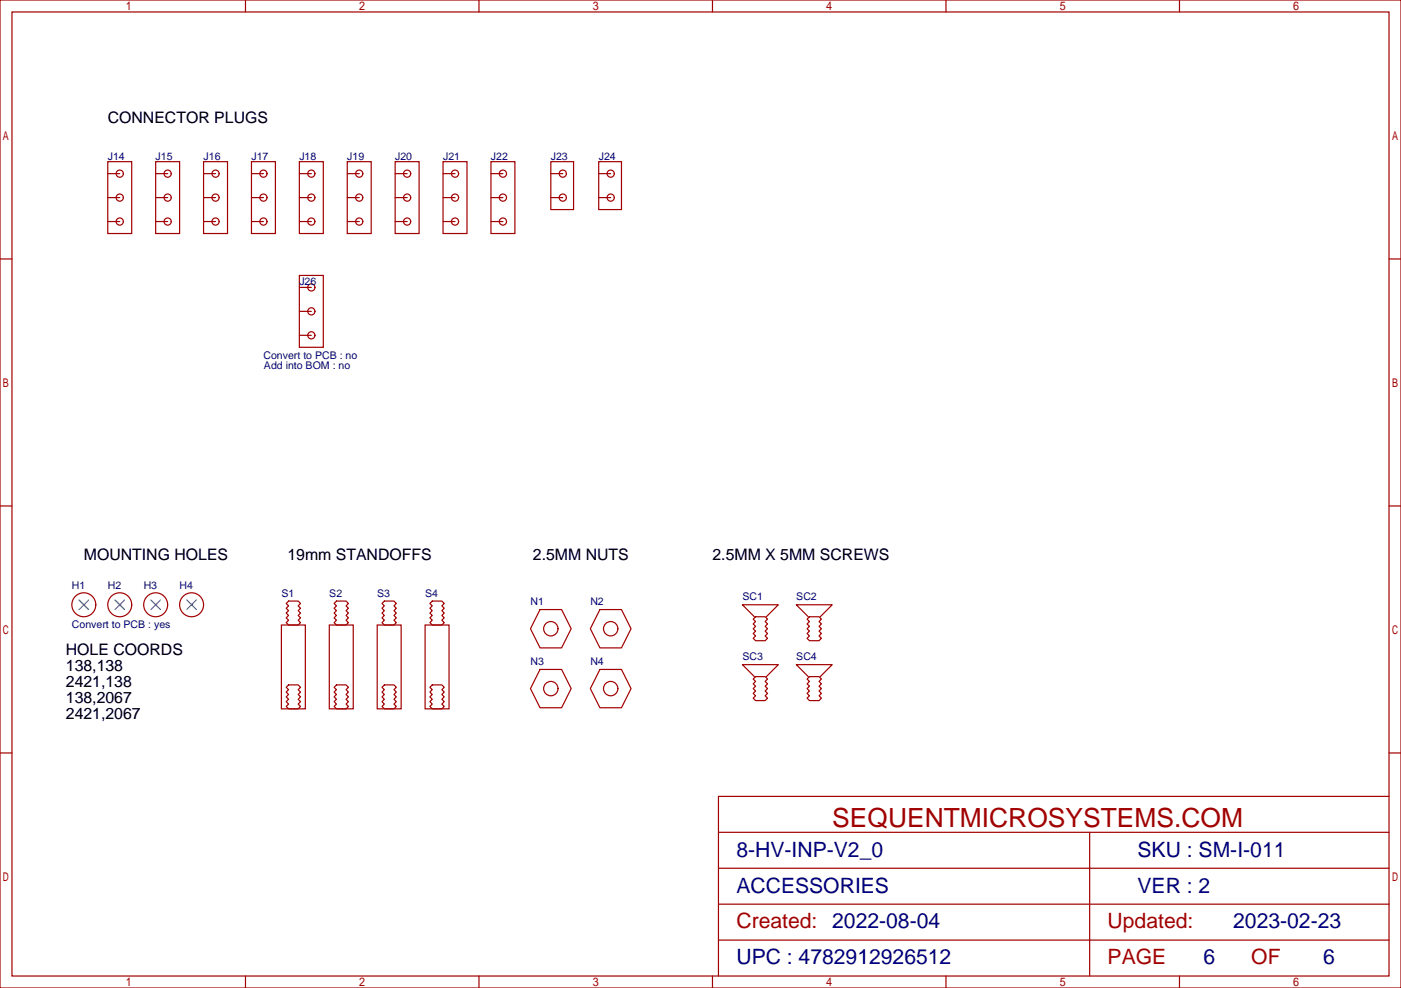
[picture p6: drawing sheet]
<svg xmlns="http://www.w3.org/2000/svg" width="413mm" height="291mm" viewBox="0 0 413 291" stroke-linecap="round" stroke-linejoin="round" font-family="sans-serif">
<g fill="none" stroke="#a10000" stroke-width=".35">
<path d="M31.7 47.6h7.1v21.2h-7.1zM31.7 58.2h3.6M31.7 51.2h3.6M45.9 47.6h7v21.2h-7zM45.9 58.2h3.5M45.9 51.2h3.5M60 47.6h7v21.2h-7zM60 58.2h3.5M60 51.2h3.5M74.1 47.6h7v21.2h-7zM74.1 58.2h3.5M74.1 51.2h3.5"/>
<path d="M88.2 47.6h7v21.2h-7zM88.2 58.2h3.5M88.2 51.2h3.5M102.3 47.6h7.1v21.2h-7.1zM102.3 58.2h3.5M102.3 51.2h3.5M116.4 47.6h7.1v21.2h-7.1zM116.4 58.2h3.5M116.4 51.2h3.5M130.5 47.6h7.1v21.2h-7.1zM130.5 58.2h3.6M130.5 51.2h3.6"/>
<path d="M144.6 47.6h7.1v21.2h-7.1zM144.6 58.2h3.6M144.6 51.2h3.6M162.3 47.6h6.7v14.1h-6.7zM162.3 58.2h3.5M162.3 51.2h3.5M176.4 47.6h6.7v14.1h-6.7zM176.4 58.2h3.5M176.4 51.2h3.5M31.7 65.3h3.6M45.9 65.3h3.5M60 65.3h3.5"/>
<path d="M74.1 65.3h3.5M88.2 65.3h3.5M102.3 65.3h3.5M116.4 65.3h3.5M130.5 65.3h3.6M144.6 65.3h3.6M84.3 177.8l.7-.7h2.8l.7 .7-.7 .7 .7 .7-.7 .7 .7 .7-.7 .7 .7 .7-.7 .7 .7 .7-.7 .7h-2.8l-.7-.7 .7-.7-.7-.7 .7-.7-.7-.7 .7-.7-.7-.7 .7-.7zM98.4 177.8l.7-.7h2.9l.7 .7-.7 .7 .7 .7-.7 .7 .7 .7-.7 .7 .7 .7-.7 .7 .7 .7-.7 .7h-2.9l-.7-.7 .7-.7-.7-.7 .7-.7-.7-.7 .7-.7-.7-.7 .7-.7zM112.5 177.8l.7-.7h2.9l.7 .7-.7 .7 .7 .7-.7 .7 .7 .7-.7 .7 .7 .7-.7 .7 .7 .7-.7 .7h-2.9l-.7-.7 .7-.7-.7-.7 .7-.7-.7-.7 .7-.7-.7-.7 .7-.7zM126.6 177.8l.8-.7h2.8l.7 .7-.7 .7 .7 .7-.7 .7 .7 .7-.7 .7 .7 .7-.7 .7 .7 .7-.7 .7h-2.8l-.8-.7 .8-.7-.8-.7 .8-.7-.8-.7 .8-.7-.8-.7 .8-.7zM159.1 179.6h6.4l2.8 5.6-2.8 5.7h-6.4l-2.8-5.7zM176.7 179.6h6.4l2.8 5.6-2.8 5.7h-6.4l-2.8-5.7z"/>
<path d="M82.9 184.1h7.1v24.7h-7.1zM97 184.1h7.1v24.7h-7.1zM111.1 184.1h7.1v24.7h-7.1zM125.2 184.1h7.1v24.7h-7.1zM159.1 197.2h6.4l2.8 5.6-2.8 5.7h-6.4l-2.8-5.7zM176.7 197.2h6.4l2.8 5.6-2.8 5.7h-6.4l-2.8-5.7zM221.9 182.4l.7-.7h2.8l.7 .7-.7 .7 .7 .7-.7 .7 .7 .7-.7 .7 .7 .7-.7 .7 .7 .7-.7 .7h-2.8l-.7-.7 .7-.7-.7-.7 .7-.7-.7-.7 .7-.7-.7-.7 .7-.7zM222.2 181.7l-3.5-3.5h10.6l-3.5 3.5M222.2 199.3l-3.5-3.5h10.6l-3.5 3.5M222.6 199.3h2.8l.7 .7-.7 .7 .7 .7-.7 .7 .7 .7-.7 .8 .7 .7-.7 .7 .7 .7-.7 .7h-2.8l-.7-.7 .7-.7-.7-.7 .7-.7-.7-.8 .7-.7-.7-.7 .7-.7-.7-.7zM237.8 182.4l.7-.7h2.8l.7 .7-.7 .7 .7 .7-.7 .7 .7 .7-.7 .7 .7 .7-.7 .7 .7 .7-.7 .7h-2.8l-.7-.7 .7-.7-.7-.7 .7-.7-.7-.7 .7-.7-.7-.7 .7-.7zM238.1 181.7l-3.5-3.5h10.6l-3.5 3.5"/>
<path d="M238.1 199.3l-3.5-3.5h10.6l-3.5 3.5M238.5 199.3h2.8l.7 .7-.7 .7 .7 .7-.7 .7 .7 .7-.7 .8 .7 .7-.7 .7 .7 .7-.7 .7h-2.8l-.7-.7 .7-.7-.7-.7 .7-.7-.7-.8 .7-.7-.7-.7 .7-.7-.7-.7zM84.3 202.5l.7-.7h2.8l.7 .7-.7 .7 .7 .7-.7 .7 .7 .7-.7 .7 .7 .7-.7 .7 .7 .7-.7 .7h-2.8l-.7-.7 .7-.7-.7-.7 .7-.7-.7-.7 .7-.7-.7-.7 .7-.7zM98.4 202.5l.7-.7h2.9l.7 .7-.7 .7 .7 .7-.7 .7 .7 .7-.7 .7 .7 .7-.7 .7 .7 .7-.7 .7h-2.9l-.7-.7 .7-.7-.7-.7 .7-.7-.7-.7 .7-.7-.7-.7 .7-.7zM112.5 202.5l.7-.7h2.9l.7 .7-.7 .7 .7 .7-.7 .7 .7 .7-.7 .7 .7 .7-.7 .7 .7 .7-.7 .7h-2.9l-.7-.7 .7-.7-.7-.7 .7-.7-.7-.7 .7-.7-.7-.7 .7-.7zM126.6 202.5l.8-.7h2.8l.7 .7-.7 .7 .7 .7-.7 .7 .7 .7-.7 .7 .7 .7-.7 .7 .7 .7-.7 .7h-2.8l-.8-.7 .8-.7-.8-.7 .8-.7-.8-.7 .8-.7-.8-.7 .8-.7z"/>
<circle cx="35.3" cy="58.2" r="1.06"/>
<circle cx="35.3" cy="51.2" r="1.06"/>
<circle cx="49.4" cy="58.2" r="1.06"/>
<circle cx="49.4" cy="51.2" r="1.06"/>
<circle cx="63.5" cy="58.2" r="1.06"/>
<circle cx="63.5" cy="51.2" r="1.06"/>
<circle cx="77.6" cy="58.2" r="1.06"/>
<circle cx="77.6" cy="51.2" r="1.06"/>
<circle cx="91.7" cy="58.2" r="1.06"/>
<circle cx="91.7" cy="51.2" r="1.06"/>
<circle cx="105.8" cy="51.2" r="1.06"/>
<circle cx="105.8" cy="58.2" r="1.06"/>
<circle cx="119.9" cy="51.2" r="1.06"/>
<circle cx="119.9" cy="58.2" r="1.06"/>
<circle cx="134.1" cy="51.2" r="1.06"/>
<circle cx="134.1" cy="58.2" r="1.06"/>
<circle cx="148.2" cy="51.2" r="1.06"/>
<circle cx="148.2" cy="58.2" r="1.06"/>
<circle cx="165.8" cy="51.2" r="1.06"/>
<circle cx="165.8" cy="58.2" r="1.06"/>
<circle cx="179.9" cy="51.2" r="1.06"/>
<circle cx="179.9" cy="58.2" r="1.06"/>
<circle cx="35.3" cy="65.3" r="1.06"/>
<circle cx="49.4" cy="65.3" r="1.06"/>
<circle cx="63.5" cy="65.3" r="1.06"/>
<circle cx="77.6" cy="65.3" r="1.06"/>
<circle cx="91.7" cy="65.3" r="1.06"/>
<circle cx="105.8" cy="65.3" r="1.06"/>
<circle cx="119.9" cy="65.3" r="1.06"/>
<circle cx="134.1" cy="65.3" r="1.06"/>
<circle cx="148.2" cy="65.3" r="1.06"/>
<circle cx="24.7" cy="178.2" r="3.5"/>
<circle cx="162.3" cy="185.2" r="2.12"/>
<circle cx="179.9" cy="185.2" r="2.12"/>
<circle cx="162.3" cy="202.8" r="2.12"/>
<circle cx="179.9" cy="202.8" r="2.12"/>
</g>
<circle cx="24.7" cy="178.2" r=".18" fill="#870000"/>
<path d="M23.3 176.7l2.8 2.9M26.1 176.7l-2.8 2.9" fill="none" stroke="#3c3" stroke-width=".35"/>
<circle cx="35.3" cy="178.2" r="3.5" fill="none" stroke="#a10000" stroke-width=".35"/>
<circle cx="35.3" cy="178.2" r=".18" fill="#870000"/>
<path d="M33.9 176.7l2.8 2.9M36.7 176.7l-2.8 2.9" fill="none" stroke="#3c3" stroke-width=".35"/>
<circle cx="45.9" cy="178.2" r="3.5" fill="none" stroke="#a10000" stroke-width=".35"/>
<circle cx="45.9" cy="178.2" r=".18" fill="#870000"/>
<path d="M44.4 176.7l2.9 2.9M47.3 176.7l-2.9 2.9" fill="none" stroke="#3c3" stroke-width=".35"/>
<circle cx="56.4" cy="178.2" r="3.5" fill="none" stroke="#a10000" stroke-width=".35"/>
<circle cx="56.4" cy="178.2" r=".18" fill="#870000"/>
<path d="M55 176.7l2.9 2.9M57.9 176.7l-2.9 2.9" fill="none" stroke="#3c3" stroke-width=".35"/>
<g fill="none" stroke="#a10000" stroke-width=".35">
<path d="M0 0h412.7v291h-412.7zM3.5 3.5h405.7v284h-405.7zM72.3 0v3.5M141.1 0v3.5M209.9 0v3.5M278.7 0v3.5M347.5 0v3.5M0 76.3h3.5M409.2 76.3h3.5M88.2 81.1h7v21.2h-7zM88.2 91.7h3.5M88.2 98.8h3.5"/>
<path d="M88.2 84.7h3.5M0 149h3.5M409.2 149h3.5M0 221.8h3.5M409.2 234.6h-197.5v52.9M409.2 221.8h3.5M211.7 255.8h197.5M211.7 245.2h197.5M321 245.2v42.3M211.7 266.3h197.5M211.7 276.9h197.5M72.3 287.5v3.5"/>
<path d="M141.1 287.5v3.5M209.9 287.5v3.5M278.7 287.5v3.5M347.5 287.5v3.5"/>
<circle cx="91.7" cy="98.8" r="1.06"/>
<circle cx="91.7" cy="84.7" r="1.06"/>
<circle cx="91.7" cy="91.7" r="1.06"/>
</g>
<text font-size="7.8" fill="#a00000" x="245.2" y="243.6">SEQUENTMICROSYSTEMS.COM</text>
<g font-size="6.2" fill="#000080">
<text x="217" y="252.3">8-HV-INP-V2_0</text>
<text x="335.1" y="252.3">SKU : SM-I-011</text>
<text x="217" y="262.9">ACCESSORIES</text>
<text x="335.1" y="262.9">VER : 2</text>
<text x="363.3" y="273.5">2023-02-23</text>
<text x="217" y="284.1">UPC : 4782912926512</text>
<text x="354.6" y="284.1">6</text>
<text x="389.9" y="284.1">6</text>
</g>
<g font-size="6.2" fill="#a00000">
<text x="217" y="273.5">Created: 2022-08-04</text>
<text x="326.3" y="273.5">Updated:</text>
<text x="326.3" y="284.1">PAGE</text>
<text x="368.7" y="284.1">OF</text>
</g>
<g font-size="4.7">
<text x="31.7" y="36.1">CONNECTOR PLUGS</text>
<text x="24.7" y="164.9">MOUNTING HOLES</text>
<text x="84.7" y="164.9">19mm STANDOFFS</text>
<text x="157" y="164.9">2.5MM NUTS</text>
<text x="209.9" y="164.9">2.5MM X 5MM SCREWS</text>
<text x="19.4" y="193.1">HOLE COORDS</text>
<text x="19.4" y="197.8">138,138</text>
<text x="19.4" y="202.4">2421,138</text>
<text x="19.4" y="207.1">138,2067</text>
<text x="19.4" y="211.8">2421,2067</text>
</g>
<g font-size="3.1" fill="#000080">
<text x="31.7" y="47">J14</text>
<text x="45.9" y="47">J15</text>
<text x="60" y="47">J16</text>
<text x="74.1" y="47">J17</text>
<text x="88.2" y="47">J18</text>
<text x="102.3" y="47">J19</text>
<text x="116.4" y="47">J20</text>
<text x="130.5" y="47">J21</text>
<text x="144.6" y="47">J22</text>
<text x="162.3" y="47">J23</text>
<text x="176.4" y="47">J24</text>
<text x="88.2" y="84">J26</text>
<text x="77.6" y="105.6">Convert to PCB : no</text>
<text x="77.8" y="108.7">Add into BOM : no</text>
<text x="21.2" y="173.4">H1</text>
<text x="31.7" y="173.4">H2</text>
<text x="42.3" y="173.4">H3</text>
<text x="52.9" y="173.4">H4</text>
<text x="82.9" y="175.8">S1</text>
<text x="97" y="175.8">S2</text>
<text x="111.1" y="175.8">S3</text>
<text x="125.2" y="175.8">S4</text>
<text x="156.3" y="178.3">N1</text>
<text x="173.9" y="178.3">N2</text>
<text x="218.7" y="176.9">SC1</text>
<text x="234.6" y="176.9">SC2</text>
<text x="21.2" y="184.9">Convert to PCB : yes</text>
<text x="156.3" y="195.9">N3</text>
<text x="173.9" y="195.9">N4</text>
<text x="218.7" y="194.5">SC3</text>
<text x="234.6" y="194.5">SC4</text>
</g>
</svg>
